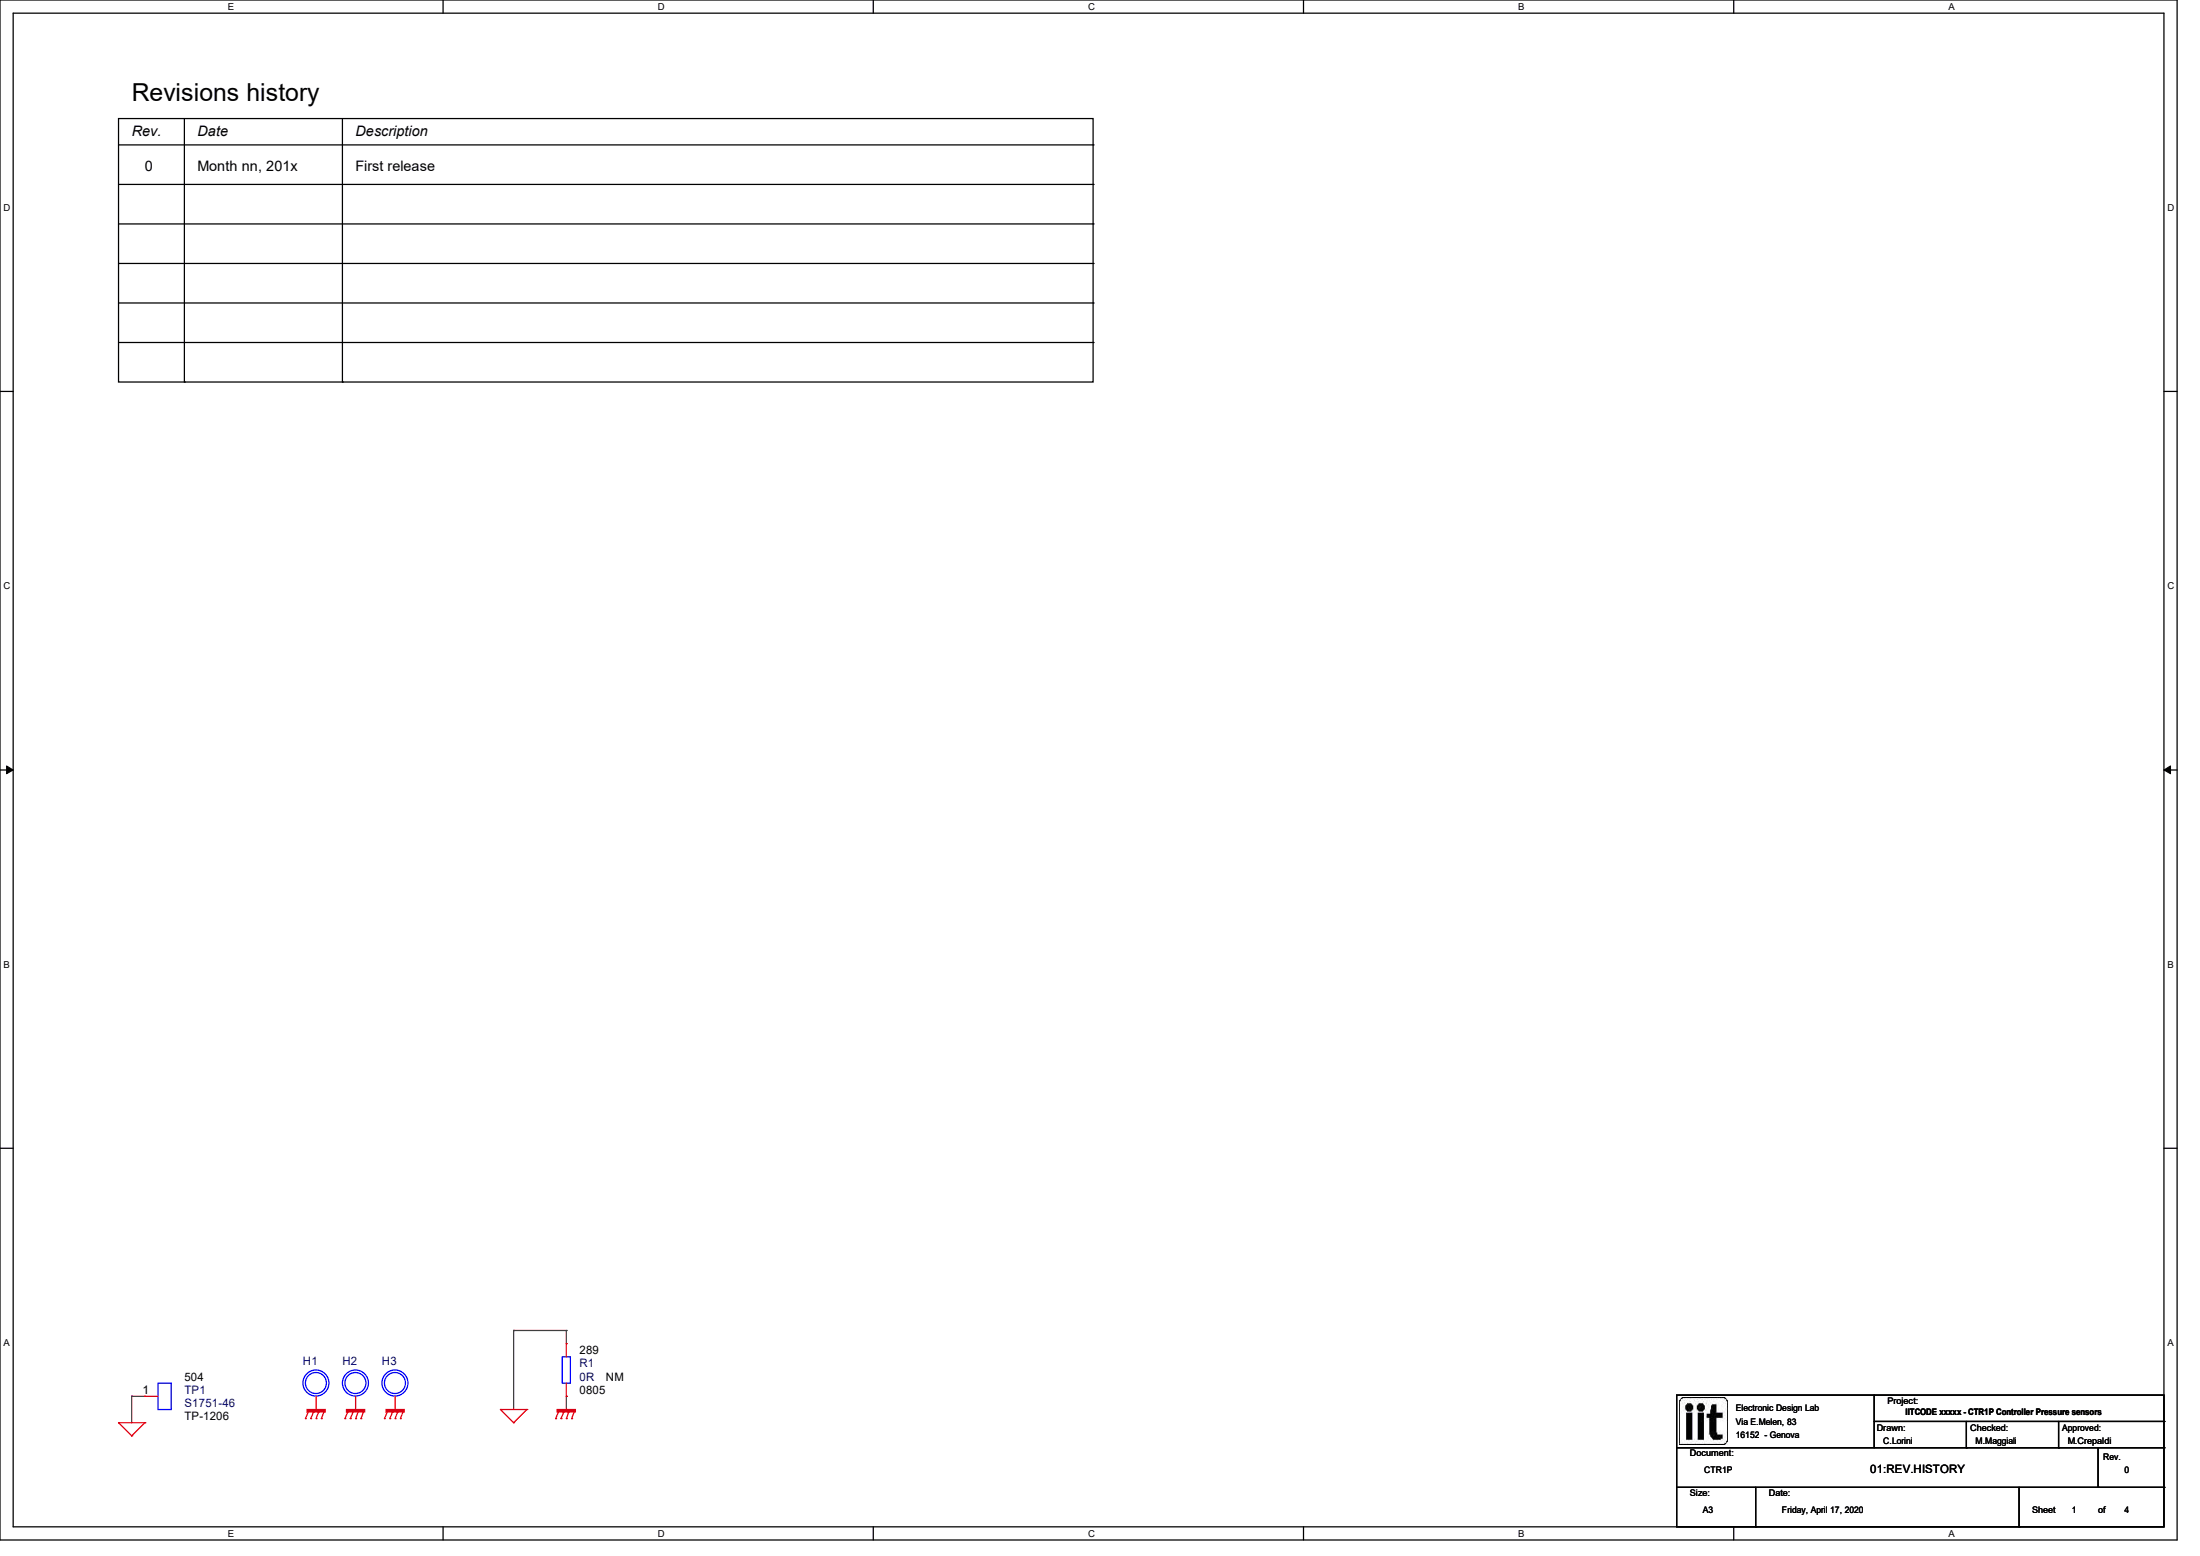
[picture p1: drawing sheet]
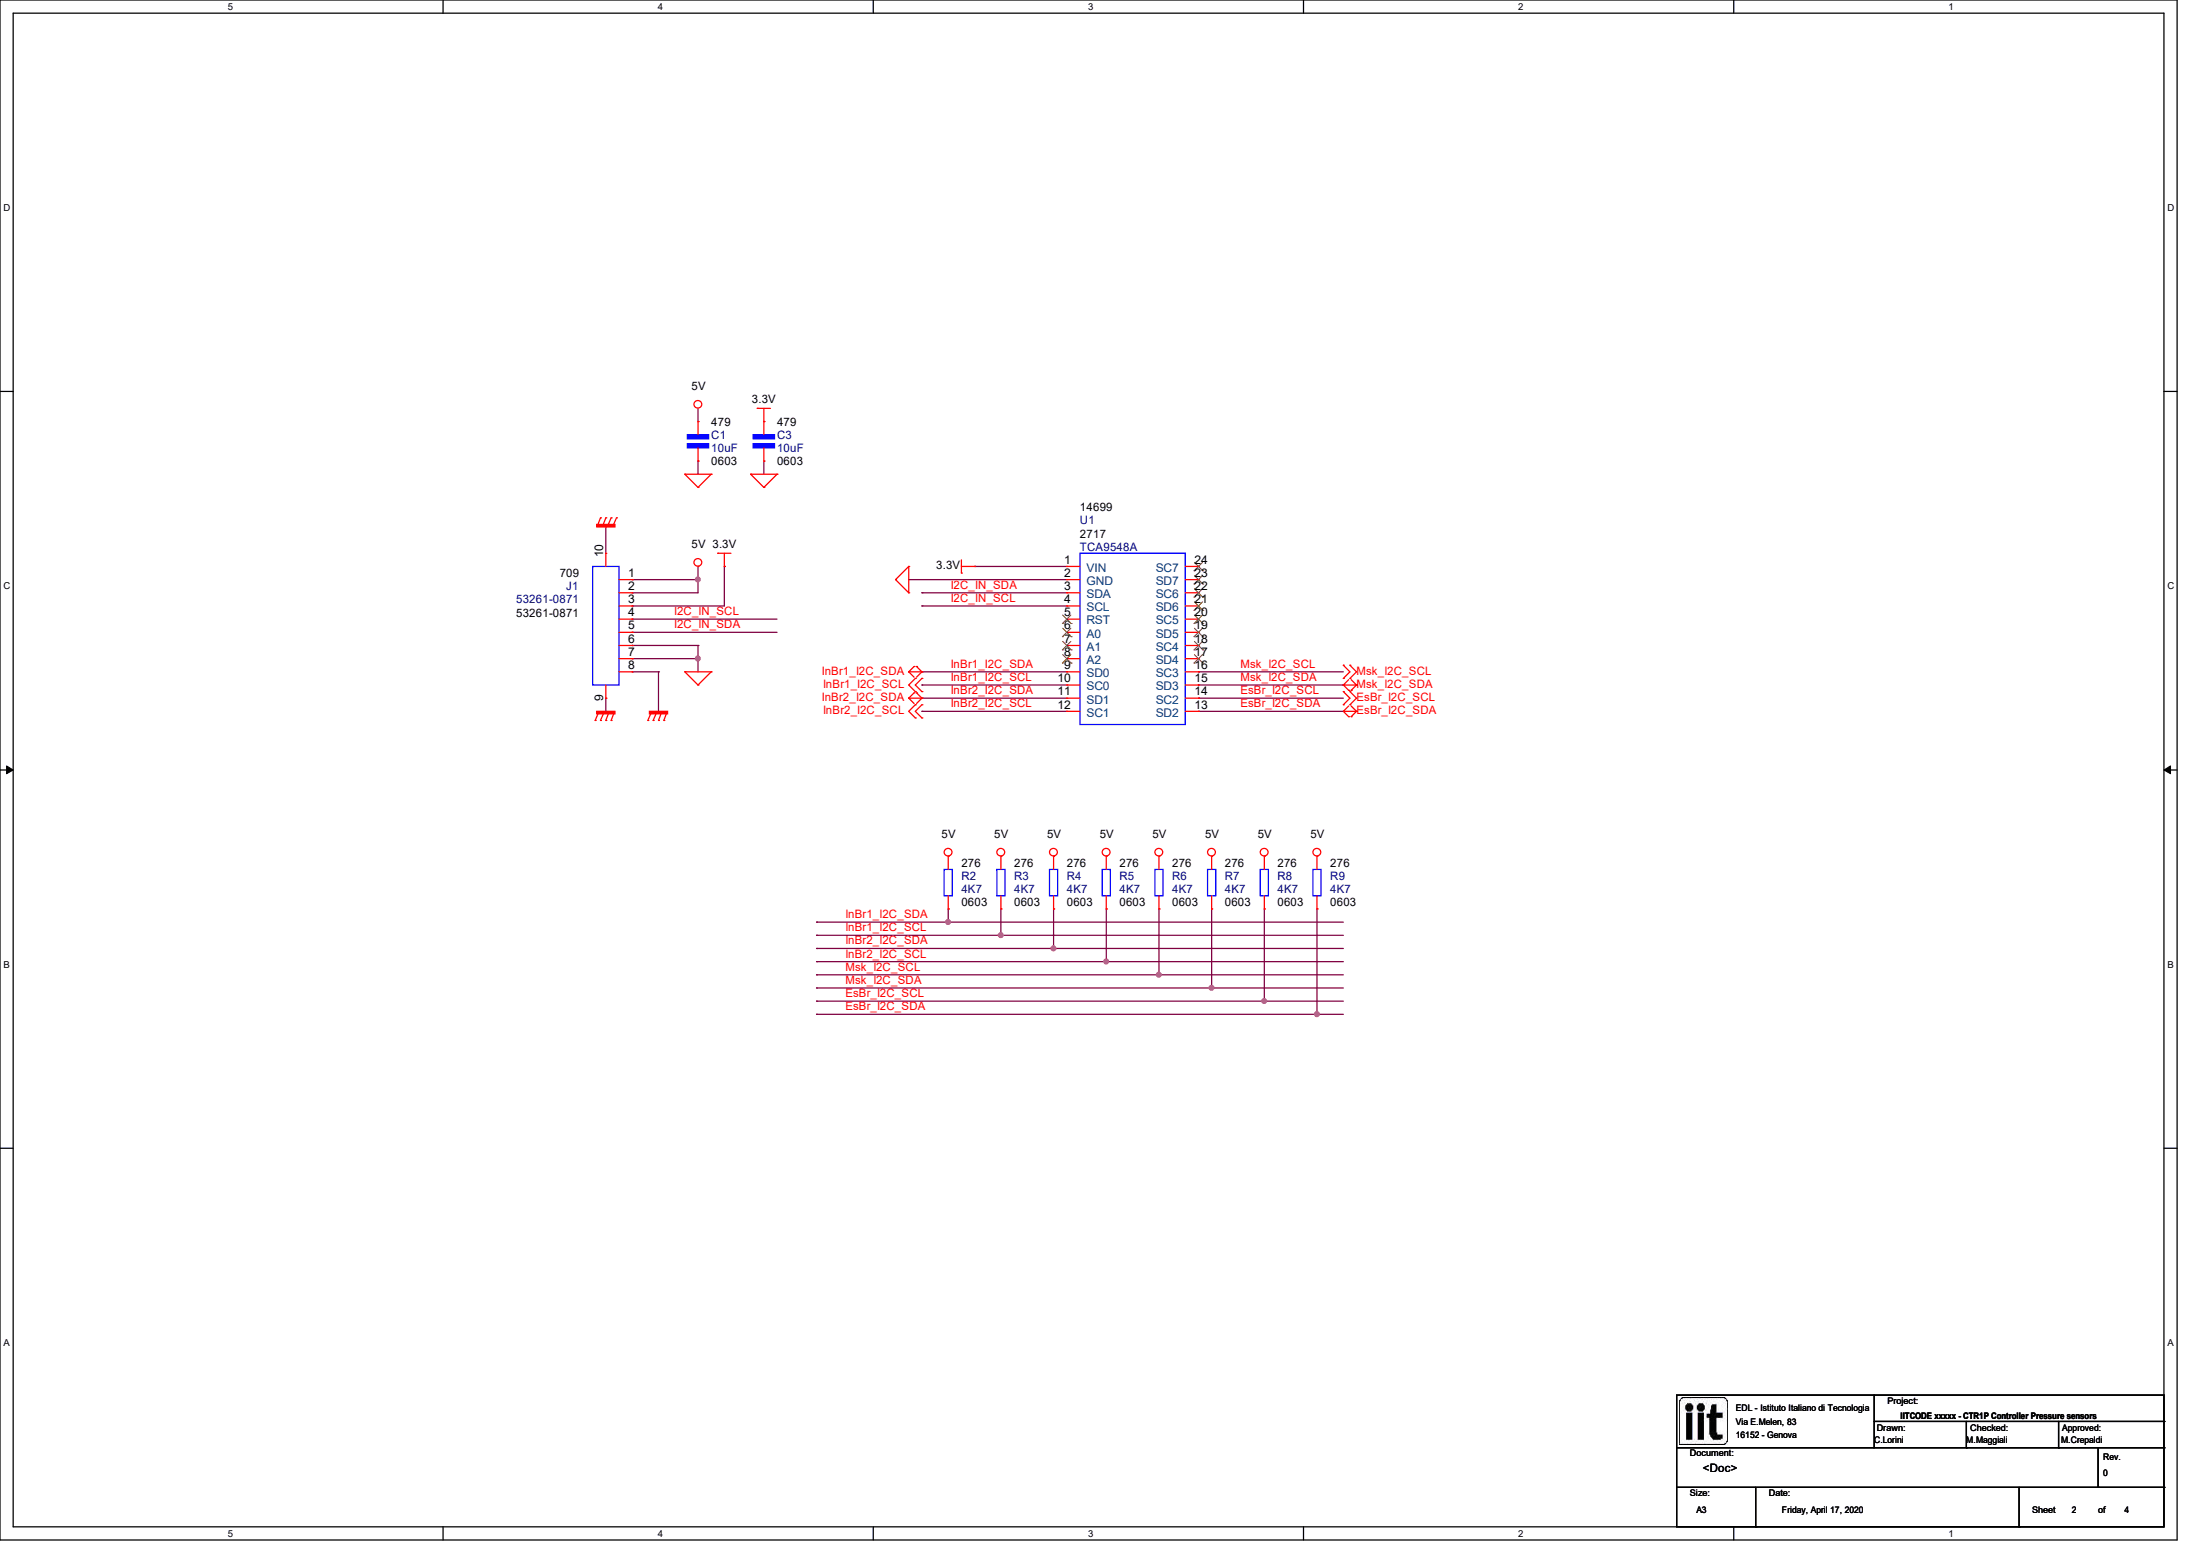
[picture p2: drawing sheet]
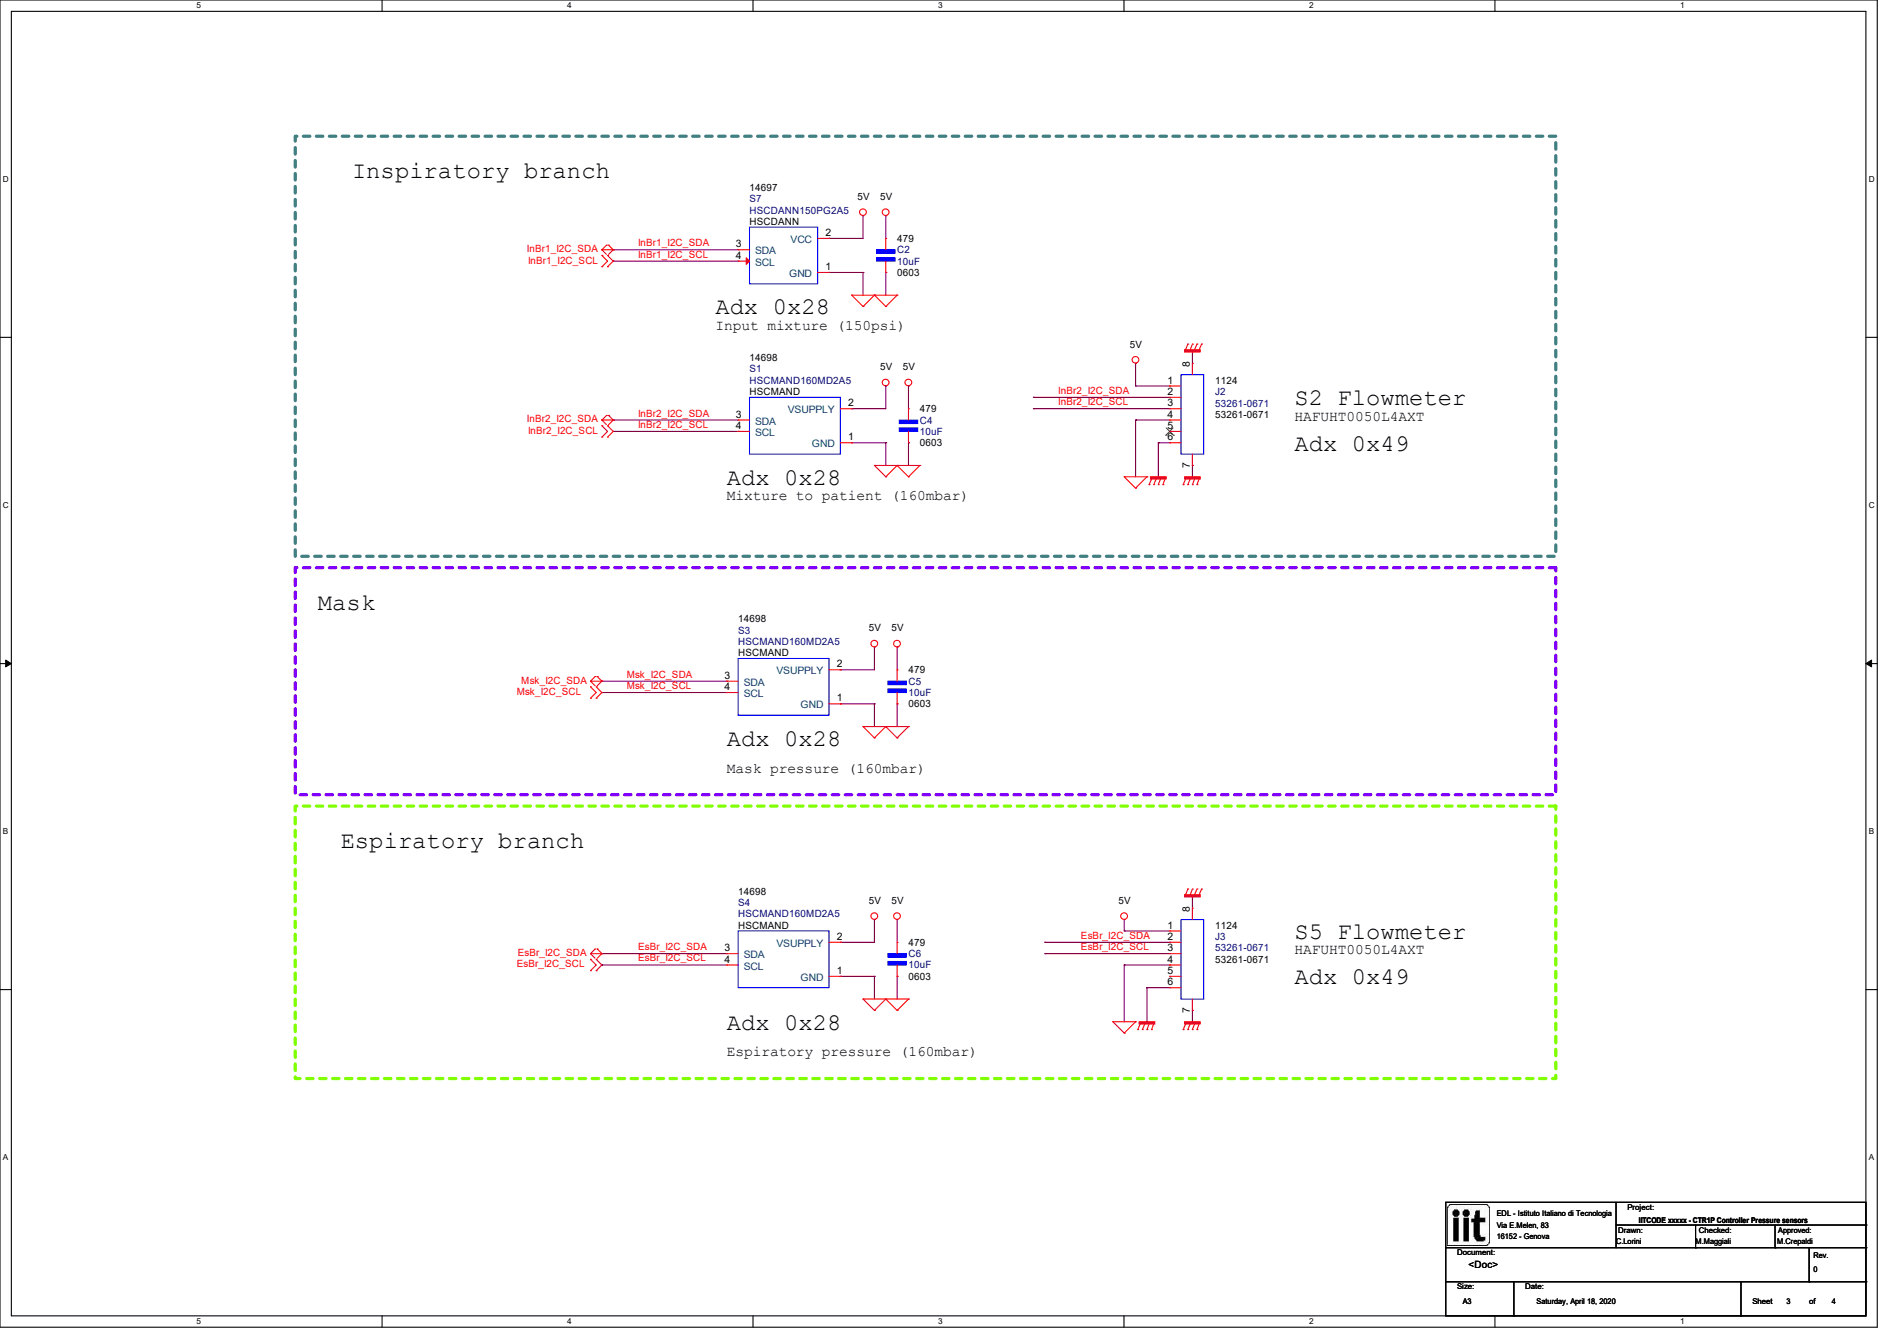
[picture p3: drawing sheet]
# OrCAD Capture schematic SE_CTR1P_00.DSN

## Sheets
1 01:REV.HISTORY: size A3; title: IITCODE xxxxx - CTR1P Controller Pressure sensors; rev: 0; company: Electronic Design Lab; note: Via E.Melen, 83; note: 16152  - Genova
2 04: Sensors: size A3; company: EDL - Istituto Italiano di Tecnologia
3 03:I2Cmultiplexer: size A3; company: EDL - Istituto Italiano di Tecnologia

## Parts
sheet 01:REV.HISTORY
H1  M3 Metallized hole  [MH3]
H2  M3 Metallized hole  [MH3]
H3  M3 Metallized hole  [MH3]
R1  0R  [0805]
TP1  S1751-46  [TP-1206]
sheet 03:I2Cmultiplexer
C1  10uF  [0603]
C3  10uF  [0603]
J1  53261-0871  [53261-0871]
R2  4K7  [0603]
R3  4K7  [0603]
R4  4K7  [0603]
R5  4K7  [0603]
R6  4K7  [0603]
R7  4K7  [0603]
R8  4K7  [0603]
R9  4K7  [0603]
U1  TCA9548A  [2717]
sheet 04: Sensors
C2  10uF  [0603]
C4  10uF  [0603]
C5  10uF  [0603]
C6  10uF  [0603]
J2  53261-0671  [53261-0671]
J3  53261-0671  [53261-0671]
S1  HSCMAND160MD2A5  [HSCMAND]
S3  HSCMAND160MD2A5  [HSCMAND]
S4  HSCMAND160MD2A5  [HSCMAND]
S7  HSCDANN150PG2A5  [HSCDANN]

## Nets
3.3V: C3.1 J1.3 U1.1(VIN)
5V: C1.1 C2.1 C4.1 C5.1 C6.1 J1.1 J1.2 J2.1 J3.1 R2.1 R3.1 R4.1 R5.1 R6.1 R7.1 R8.1 R9.1 S1.2(VSUPPLY) S3.2(VSUPPLY) S4.2(VSUPPLY) S7.2(VCC)
GND: C1.2 C2.2 C3.2 C4.2 C5.2 C6.2 J1.6 J1.7 J2.4 J3.4 R1.1 S1.1(GND) S3.1(GND) S4.1(GND) S7.1(GND) TP1.1 U1.2(GND)
EARTH: H1.1 H2.1 H3.1 J1.8 J1.9 J1.10 J2.6 J2.7 J2.8 J3.6 J3.7 J3.8 R1.2
EsBr_I2C_SCL: J3.3 R8.2 S4.4(SCL) U1.14(SC2)
EsBr_I2C_SDA: J3.2 R9.2 S4.3(SDA) U1.13(SD2)
I2C_IN_SCL: J1.4 U1.4(SCL)
I2C_IN_SDA: J1.5 U1.3(SDA)
InBr1_I2C_SCL: R3.2 S7.4(SCL) U1.10(SC0)
InBr1_I2C_SDA: R2.2 S7.3(SDA) U1.9(SD0)
InBr2_I2C_SCL: J2.3 R5.2 S1.4(SCL) U1.12(SC1)
InBr2_I2C_SDA: J2.2 R4.2 S1.3(SDA) U1.11(SD1)
Msk_I2C_SCL: R6.2 S3.4(SCL) U1.16(SC3)
Msk_I2C_SDA: R7.2 S3.3(SDA) U1.15(SD3)

Not connected (* = marked no-connect by the designer): J2 5*; J3 5; U1 5(RST)* 6(A0)* 7(A1)* 8(A2)* 17(SD4)* 18(SC4)* 19(SD5)* 20(SC5)* 21(SD6)* 22(SC6)* 23(SD7)* 24(SC7)*

## Notes on the sheets
sheet 1
- Revisions history
- Rev.
- Date
- Description
- 0
- Month nn, 201x
- First release
sheet 2
- Inspiratory branch
- Adx 0x28
- Input mixture (150psi)
- S2 Flowmeter
- HAFUHT0050L4AXT
- Adx 0x49
- Adx 0x28
- Mixture to patient (160mbar)
- Mask
- Adx 0x28
- Mask pressure (160mbar)
- Espiratory branch
- S5 Flowmeter
- HAFUHT0050L4AXT
- Adx 0x49
- Adx 0x28
- Espiratory pressure (160mbar)
